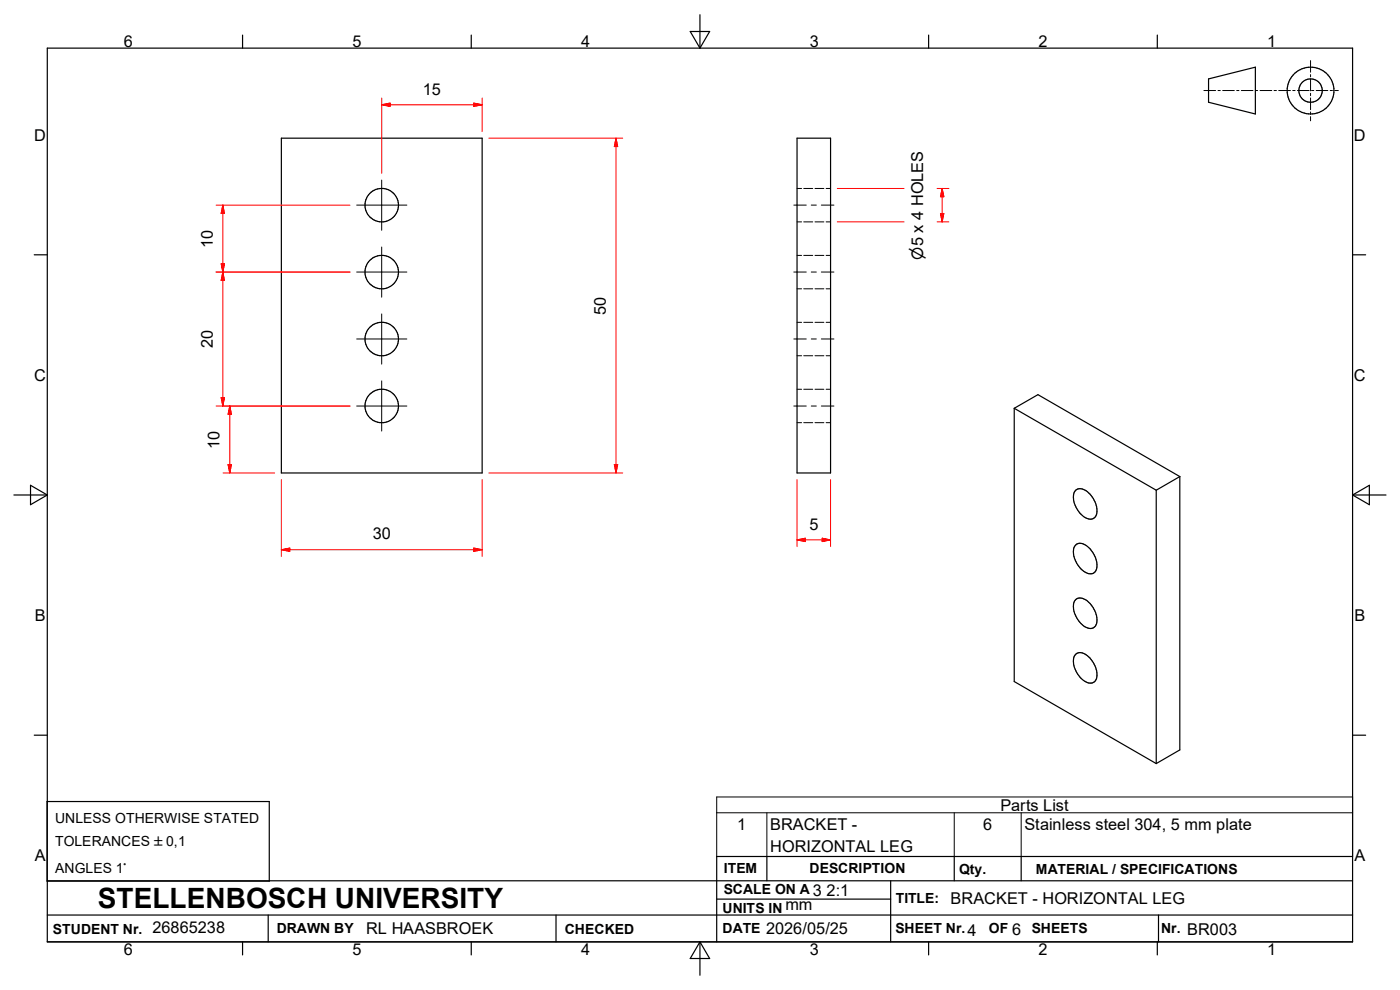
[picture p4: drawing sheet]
<svg xmlns="http://www.w3.org/2000/svg" width="297mm" height="210mm" viewBox="0 0 297 210" stroke-linecap="round" stroke-linejoin="round" font-family="sans-serif">
<g fill="none" stroke="#000" stroke-width=".25">
<path d="M10 10.2h277v189.6h-277zM51.5 7.4v2.8M100 7.4v2.8M146.4 6.7h4.2l-2.1 3.5zM148.5 3.1v7.1M197 7.4v2.8M245.5 7.4v2.8M256.4 16.7l9.9-2.4v9.9l-9.9-2.5zM59.7 29.3h42.6v71h-42.6zM169.1 29.3h7.1v71h-7.1zM7.3 54.1h2.7M287 54.1h2.7"/>
<path d="M215.2 86.6v58l30.1 17.4M215.2 86.6l5-2.9 30.1 17.4M215.2 86.6l30.1 17.4M2.9 105h7.1M6.5 102.9l3.5 2.1-3.5 2.1zM228.3 104a2.27 2.27 0 0 1 2.9 .8 4.6 4.6 0 0 1 1.2 4.8 1.8 1.8 0 0 1-2.8-.2 5 5 0 0 1-1.7-5.1zM228.3 115.6a1.89 1.89 0 0 1 2.4 .3 4.7 4.7 0 0 1 1.7 5.2 1.81 1.81 0 0 1-2.8-.1 4.8 4.8 0 0 1-1.7-5zM245.3 104v58M250.3 101.1v58l-5 2.9M250.3 101.1l-5 2.9M287 105h7M287 105l3.5-2.1v4.2z"/>
<path d="M228.3 127.2a2.27 2.27 0 0 1 2.9 .8 4.6 4.6 0 0 1 1.2 4.7 1.8 1.8 0 0 1-2.8-.2 5 5 0 0 1-1.7-5zM228.3 138.8a1.89 1.89 0 0 1 2.4 .3 4.7 4.7 0 0 1 1.7 5.2 1.81 1.81 0 0 1-2.8-.1 4.8 4.8 0 0 1-1.7-5.1zM7.3 156h2.7M287 156h2.7M10 170h47.1v16.9h-47.1zM10 186.8h277M10 194.1h277M51.5 199.8v2.8M56.9 194.1v5.7M100 199.8v2.8M118 194.1v5.7M148.5 199.8v7.1"/>
<path d="M148.5 199.8l2.1 3.5h-4.2zM152 190.7h37M162.7 181.7v5.1M189 186.8v13M197 199.8v2.8M202.4 181.7v5.1M216.6 181.7v5.1M245.5 199.8v2.8M245.8 194.1v5.7M287 181.7h-135v18.1"/>
<circle cx="278" cy="19.2" r="2.48"/>
<circle cx="278" cy="19.2" r="5"/>
<circle cx="81" cy="43.5" r="3.6"/>
<circle cx="81" cy="57.7" r="3.6"/>
<circle cx="81" cy="71.9" r="3.6"/>
<circle cx="81" cy="86.1" r="3.6"/>
</g>
<g fill="none" stroke="#000" stroke-width=".21">
<path d="M255.4 19.2h2.5M258.4 19.2h.5M259.4 19.2h2.5M262.4 19.2h.4M263.4 19.2h2.4M266.3 19.2h.5M267.3 19.2h2.5M270.3 19.2h.5M271.3 19.2h2.5M274.3 19.2h.5M275.2 19.2h2.5M278 12.9v2.4"/>
<path d="M278 15.8v.5M278 16.8v2.5M278 19.8v.5M278.2 19.2h.5M279.2 19.2h2.5M282.2 19.2h.5M283.2 19.2h.7M81 38.2v10.6M169.1 40h1M170.5 40h1.9M172.9 40h1.9M175.3 40h.9"/>
<path d="M278 20.8v2.5M278 23.7v.6M278 24.7v.9M75.7 43.5h10.6M75.7 57.7h10.6M81 52.4v10.6M168.4 43.5h2.6M168.4 57.7h2.6M169.1 54.2h1M169.1 47.1h1M170.5 54.2h1.9M170.5 47.1h1.9"/>
<path d="M172.1 43.5h1.1M172.1 57.7h1.1M172.9 54.2h1.9M172.9 47.1h1.9M174.2 43.5h2.7M174.2 57.7h2.7M175.3 54.2h.9M175.3 47.1h.9M75.7 71.9h10.6M81 66.6v10.6M168.4 71.9h2.6M169.1 75.5h1"/>
<path d="M169.1 68.4h1M169.1 61.3h1M170.5 75.5h1.9M170.5 68.4h1.9M170.5 61.3h1.9M172.1 71.9h1.1M172.9 75.5h1.9M172.9 68.4h1.9M172.9 61.3h1.9M174.2 71.9h2.7M175.3 75.5h.9M175.3 68.4h.9"/>
<path d="M175.3 61.3h.9M75.7 86.1h10.6M81 80.8v10.6M168.4 86.1h2.6M169.1 89.7h1M169.1 82.6h1M170.5 89.7h1.9M170.5 82.6h1.9M172.1 86.1h1.1M172.9 89.7h1.9M172.9 82.6h1.9M174.2 86.1h2.7"/>
<path d="M175.3 89.7h.9M175.3 82.6h.9M152 169.1h135v12.6h-135zM152 172.4h135M162.7 172.4v9.3M202.4 172.4v9.3M216.6 172.4v9.3"/>
</g>
<g fill="none" stroke="#f00" stroke-width=".21">
<path d="M81 22.2h21.3M81 22.2l1.8-.3v.7zM81 20.8v16M100.5 21.9l1.8 .3-1.8 .4zM102.3 20.8v7.1M103.7 29.3h28.4M130.7 29.3v71M130.7 29.3l.3 1.8h-.7zM177.6 40h14.2M198.8 40h2.5M199.9 40v7.1M199.9 40l.3 1.7h-.7z"/>
<path d="M45.8 43.5h28.4M45.8 57.7h28.4M46.9 56l.7 3.5h-.7l.7-3.5zM47.3 43.5l.3 1.8h-.7zM47.3 43.5v42.6M177.6 47.1h14.2M198.8 47.1h2.5M199.5 45.3h.7l-.3 1.8zM45.8 86.1h28.4M46.9 84.4h.7l-.3 1.7zM48.4 98.6h.7l-.4 1.7zM48.7 86.1v14.2"/>
<path d="M48.7 86.1l.4 1.8h-.7zM130.3 98.6h.7l-.3 1.7zM47.3 100.3h11M59.7 116.6h42.6M59.7 116.6l1.8-.3v.7zM59.7 101.7v16.3M100.5 116.3l1.8 .3-1.8 .4zM102.3 101.7v16.3M103.7 100.3h28.4M169.1 114.5h7.1M169.1 114.5l1.8-.3v.7zM169.1 101.7v14.3"/>
<path d="M174.4 114.2l1.8 .3-1.8 .4zM176.2 101.7v14.3"/>
</g>
<g fill="#f00" stroke="#f00" stroke-width=".21">
<path d="M130.3 98.6h.7l-.3 1.7z"/>
<path d="M130.7 29.3l.3 1.8h-.7z"/>
<path d="M199.9 40l.3 1.7h-.7z"/>
<path d="M199.5 45.3h.7l-.3 1.8z"/>
<path d="M47.3 43.5l.3 1.8h-.7z"/>
<path d="M46.9 56h.7l-.3 1.7z"/>
<path d="M48.7 86.1l.4 1.8h-.7z"/>
<path d="M48.4 98.6h.7l-.4 1.7z"/>
<path d="M59.7 116.6l1.8-.3v.7z"/>
<path d="M100.5 116.3l1.8 .3-1.8 .4z"/>
<path d="M169.1 114.5l1.8-.3v.7z"/>
<path d="M174.4 114.2l1.8 .3-1.8 .4z"/>
<path d="M47.3 57.7l.3 1.8h-.7z"/>
<path d="M46.9 84.4h.7l-.3 1.7z"/>
<path d="M81 22.2l1.8-.3v.7z"/>
<path d="M100.5 21.9l1.8 .3-1.8 .4z"/>
</g>
<text font-size="5.9" x="20.8" y="192.7">STELLENBOSCH UNIVERSITY</text>
<g font-size="3.5">
<text x="26.2" y="9.9">6</text>
<text x="74.8" y="9.9">5</text>
<text x="123.3" y="9.9">4</text>
<text x="171.8" y="9.9">3</text>
<text x="220.3" y="9.9">2</text>
<text x="268.8" y="9.9">1</text>
<text x="89.7" y="20.1">15</text>
<text x="7.3" y="29.8">D</text>
<text x="287.2" y="29.8">D</text>
<text x="45.1" y="52.5" transform="rotate(-90 45.1 52.5)">10</text>
<text x="128.5" y="66.8" transform="rotate(-90 128.5 66.8)">50</text>
<text x="45.1" y="73.9" transform="rotate(-90 45.1 73.9)">20</text>
<text x="7.3" y="80.8">C</text>
<text x="287.2" y="80.8">C</text>
<text x="46.6" y="95.2" transform="rotate(-90 46.6 95.2)">10</text>
<text x="171.7" y="112.4">5</text>
<text x="79.1" y="114.4">30</text>
<text x="7.4" y="131.7">B</text>
<text x="287.3" y="131.7">B</text>
<text x="212.3" y="172">Parts List</text>
<text x="156.4" y="176">1</text>
<text x="163.4" y="176">BRACKET -</text>
<text x="208.6" y="176">6</text>
<text x="217.3" y="176">Stainless steel 304, 5 mm plate</text>
<text x="7.4" y="182.7">A</text>
<text x="163.4" y="180.6">HORIZONTAL LEG</text>
<text x="287.3" y="182.7">A</text>
<text x="172.5" y="190.2">3 2:1</text>
<text x="201.7" y="191.9">BRACKET - HORIZONTAL LEG</text>
<text x="32.3" y="197.8">26865238</text>
<text x="166.6" y="193">mm</text>
<text x="26.2" y="202.6">6</text>
<text x="74.8" y="202.6">5</text>
<text x="77.7" y="198.2">RL HAASBROEK</text>
<text x="123.3" y="202.6">4</text>
<text x="162.6" y="198.2">2026/05/25</text>
<text x="171.8" y="202.6">3</text>
<text x="205.2" y="198.5">4</text>
<text x="214.8" y="198.4">6</text>
<text x="220.3" y="202.6">2</text>
<text x="251.9" y="198.4">BR003</text>
<text x="268.8" y="202.6">1</text>
</g>
<text font-size="3.2" x="195.9" y="55.1" transform="rotate(-90 195.9 55.1)">n5 x 4 HOLES</text>
<g font-size="3">
<text x="11.7" y="174.6">UNLESS OTHERWISE STATED</text>
<text x="11.7" y="179.5">TOLERANCES `0,1</text>
<text x="11.7" y="185.3">ANGLES 1~</text>
<text x="153.6" y="185.1">ITEM</text>
<text x="171.7" y="185.3">DESCRIPTION</text>
<text x="203.5" y="185.4">Qty.</text>
<text x="219.8" y="185.3">MATERIAL / SPECIFICATIONS</text>
<text x="153.5" y="189.7">SCALE ON A</text>
<text x="190" y="191.6">TITLE:</text>
<text x="58.7" y="198">DRAWN BY</text>
<text x="153.3" y="193.6">UNITS IN</text>
<text x="153.3" y="198">DATE</text>
<text x="189.9" y="198">SHEET Nr.</text>
<text x="209.8" y="198">OF</text>
<text x="218.9" y="198">SHEETS</text>
<text x="246.3" y="197.9">Nr.</text>
<text x="11.2" y="198.1">STUDENT Nr.</text>
<text x="119.8" y="198.1">CHECKED</text>
</g>
</svg>
